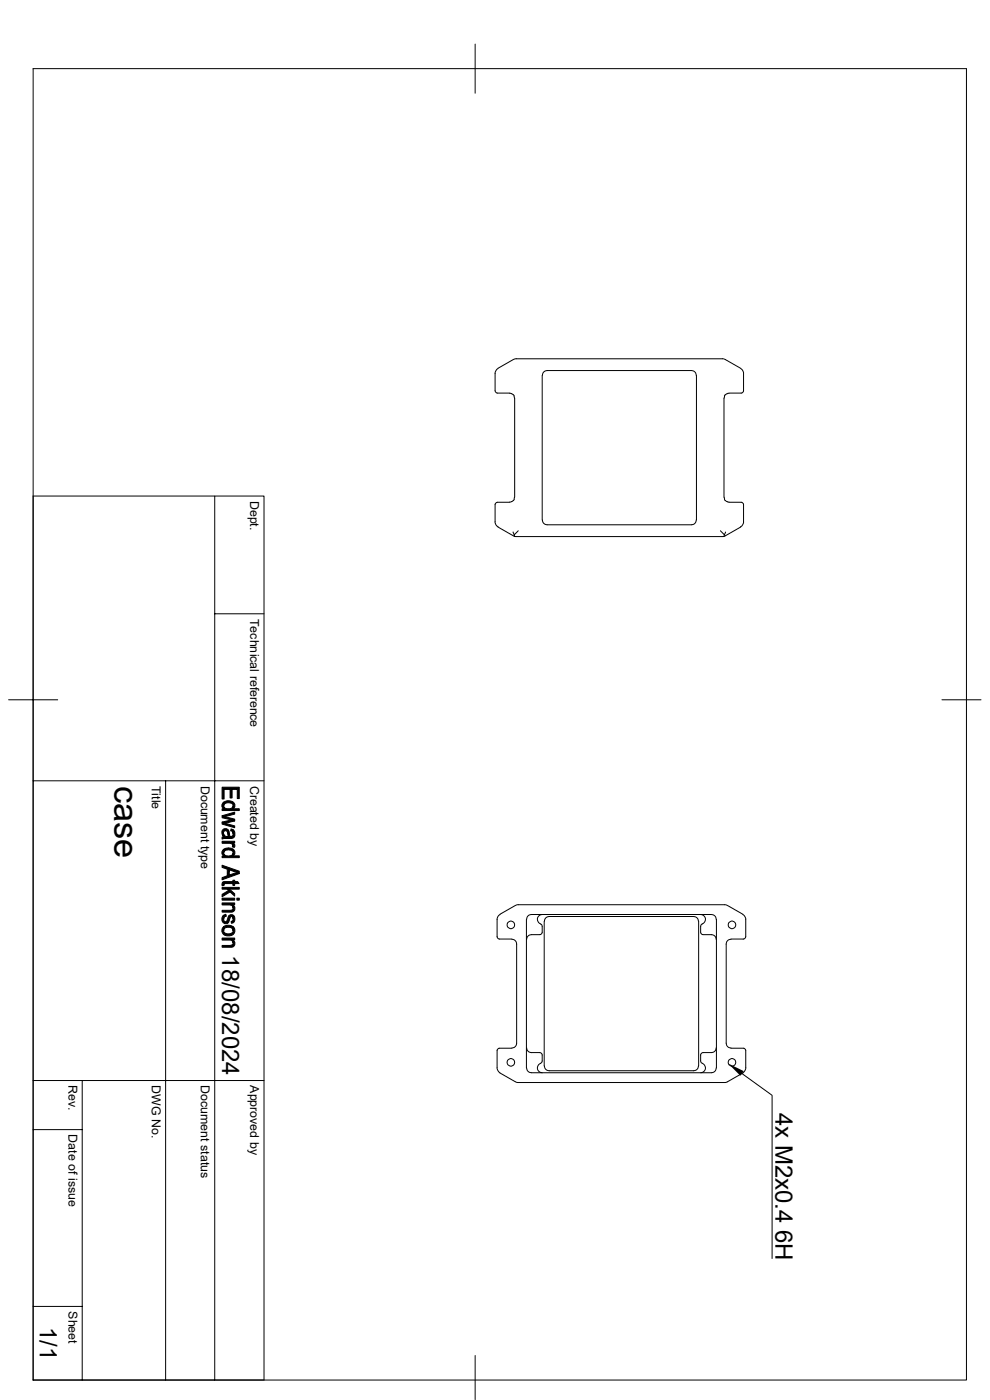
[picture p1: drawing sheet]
<svg xmlns="http://www.w3.org/2000/svg" width="210mm" height="297mm" viewBox="0 0 210 297" stroke-linecap="round" stroke-linejoin="round" font-family="sans-serif">
<g fill="none" stroke="#000" stroke-width=".21">
<path d="M7 14.6h198v278.2h-198zM100.8 9.4v10.4M108.9 76.3l-3.3 1.9-.6 .8 .1 4.1 .4 .3h2.6l.8 .4M108.9 76.3l.4-.2h44.1l3.7 2.1 .6 .8v4.1l-.5 .3h-2.6l-.7 .4M115 79.6v30.7M115.1 79.6l.3-.7 .7-.3h30.6l.7 .3 .3 .7M147.7 79.6v30.7M108.9 83.7l.2 .3M109.1 84v.5M109.2 84.5v21M153.6 84.5v21M153.8 83.7l-.2 .8"/>
<path d="M7 105.2h49v187.6h-49M45.6 105.2v187.6M105.6 111.8l3.6 2M108.1 106.6h-2.6l-.4 .2-.1 4.1 .3 .6 .4 .3M108.8 112.9l.3 .6M108.9 106.2l-.8 .3M109.1 106l-.2 .2M109.1 113.5l.1 .3M109.1 105.5v.4M109.2 113.8h44.4M109.9 112.6l-.8 .9M115.1 110.3l.3 .7 .7 .3h30.6l.7-.3 .3-.7"/>
<path d="M152.8 112.6l.9 .9M153.6 105.5l.1 .4M153.7 106l.1 .2M153.7 113.5l-.1 .3M153.9 106.2l.7 .3M153.9 112.9l-.2 .6M154.6 106.6h2.6l.5 .2v4.1l-.3 .6-.3 .3M157.1 111.8l-3.5 2M45.6 130.2h10.4M1.8 148.5h10.4M199.8 148.5h8.3M7 165.7h49"/>
<path d="M35.1 165.7v127.1M106.1 194l-.4 .3-.2 .6v4l.5 .3h2.6M108.6 199.3l.7 .3 .3 .7v21l-.3 .7-.7 .3M109.3 192.1l-3.3 1.9M109.3 192.1l.5-.2h44.1l3.7 2.1M111.7 195v31.6M111.7 195l.3-.7 .7-.3h38.2l.7 .3 .3 .7M114.7 196l.3 .5v1.5l-.5 .3-2.3 .1-.4 .4-.1 .5M115 194a1.02 1.02 0 0 0-1 .9 1.02 1.02 0 0 0 .7 1.1M115.4 195.5v30.6M115.5 195.5l.3-.8 .7-.3h30.7l.7 .3 .3 .8M148.2 195.5v30.6"/>
<path d="M148.6 194a1.02 1.02 0 0 1 1 .9 1.02 1.02 0 0 1-.6 1.1M149 196l-.4 .5 .1 1.5 .4 .3 2.3 .1 .4 .4 .1 .5M152 195v31.6M155.1 199.3l-.8 .3-.2 .7v21l.2 .7 .8 .3M157.6 194l.3 .3 .3 .6v4l-.5 .3h-2.6M7 239.6h10.4M7 229.2h49M17.4 229.2v63.6M106 227.6l3.3 1.9M108.6 222.4h-2.6l-.5 .3v4l.5 .9M111.7 226.6l.3 .7 .7 .3h38.2l.7-.3 .3-.7M111.7 222.3l.1 .5 .4 .4 2.3 .1 .5 .3v1.5l-.3 .5"/>
<path d="M114.7 225.6a1.02 1.02 0 0 0-.7 1.1 1.02 1.02 0 0 0 1 .9M115.5 226.1l.3 .8 .7 .3h30.7l.7-.3 .3-.8M149 225.6a1.02 1.02 0 0 1 .6 1.1 1.02 1.02 0 0 1-1 .9M151.9 222.3l-.1 .5-.4 .4-2.3 .1-.4 .3-.1 1.5 .4 .5M155.1 222.4h2.6l.5 .3v4l-.6 .9M157.4 227.8l6.4 4.6v34.6M157.6 227.6l-3.7 2.1h-44.1l-.5-.2M7 277.2h10.4M100.8 287.6v9.3"/>
<circle cx="108.4" cy="196.2" r=".79"/>
<circle cx="155.3" cy="196.2" r=".79"/>
<circle cx="108.4" cy="225.4" r=".79"/>
<circle cx="155.3" cy="225.4" r=".79"/>
</g>
<g fill="#000" stroke="#000" stroke-width=".21">
<path d="M47.4 176.7l.1 .8z" fill-rule="evenodd"/>
<path d="M47.3 170.3l.2-.1v1.4a.82 .82 0 0 1-.2-1.3z" fill-rule="evenodd"/>
<path d="M47.2 176.1a.79 .79 0 0 1 1.3 0v1.4l-.1-.2a.92 .92 0 0 0-.6-1.1l-.4 .4v.8a1.14 1.14 0 0 1-.2-1.3z" fill-rule="evenodd"/>
<path d="M49 175.9l.5 .2-.1 .8v-.4l-.5-.2z" fill-rule="evenodd"/>
<path d="M47.1 173.1l2.7 .7v.4l-2.7-.7z" fill-rule="evenodd"/>
<path d="M47.1 178.5h2.7v.4h-.4v.5l-.2-.3-.4-.2h-1.7z" fill-rule="evenodd"/>
<path d="M47.1 173.1l2.7-.8v.4l-2.1 .6z" fill-rule="evenodd"/>
<path d="M47.1 174.4l2-.5 .7 .3-2 .5z" fill-rule="evenodd"/>
<path d="M47.1 174.4l2.7 .8v.4l-2.7-.8z" fill-rule="evenodd"/>
<path d="M47.5 170.1a1.58 1.58 0 0 1 2.3 .7v.4l-.3 .4-.1-.7a1.07 1.07 0 0 0-1.6-.5l-.3 .2v.3z" fill-rule="evenodd"/>
<path d="M47.5 177l.3 .4 .7 .1v-1.4l.2 .8a.42 .42 0 0 0 .4 .6 .42 .42 0 0 0 .3-.6l.1-.8a1.01 1.01 0 0 1 .3 1.1 1.01 1.01 0 0 1-.9 .7l-1.8 .1v-.4l.4-.1z" fill-rule="evenodd"/>
<path d="M49.4 178.9l.4 .4-.1 .5-.4-.1z" fill-rule="evenodd"/>
<path d="M47.1 167h3.7v2.4h-.5v-1.9h-1.1v1.8h-.4v-1.8h-1.3v2h-.4z" fill-rule="evenodd"/>
<path d="M47.5 171.1a1.23 1.23 0 0 0 1.9-.1l.1 .6h1.3v.4h-3.7v-.4h.4z" fill-rule="evenodd"/>
<path d="M47.2 180.4l.3-.2v1.4a.84 .84 0 0 1-.3-1.2z" fill-rule="evenodd"/>
<path d="M47.2 187.2l.3-.1v.7l-.4 .1z" fill-rule="evenodd"/>
<path d="M47.4 194.2l.5-.2 .1 .4-.4 .2-.1 .4z" fill-rule="evenodd"/>
<path d="M47.4 196.6h.1a1.86 1.86 0 0 1 1.9 0v.8a1.11 1.11 0 0 0-1.9-.3v.3z" fill-rule="evenodd"/>
<path d="M49.4 191.9v.7z" fill-rule="evenodd"/>
<path d="M49.4 199.4v.7z" fill-rule="evenodd"/>
<path d="M47.3 194.2l.2 .8a.42 .42 0 0 0 .3 .5 .42 .42 0 0 0 .5-.5 .82 .82 0 0 1 .3-.8 .82 .82 0 0 1 .9 0l-.1 .7a.35 .35 0 0 0-.3-.5 .35 .35 0 0 0-.3 .5 .97 .97 0 0 1-1.1 1.1 1.08 1.08 0 0 1-.4-1.8z" fill-rule="evenodd"/>
<path d="M47.1 191.6h2.7v.3h-.4v.5l-.3-.3-.3-.1h-1.7z" fill-rule="evenodd"/>
<path d="M47.1 199h2.7v.4h-.4v.4l-.5-.4h-1.8z" fill-rule="evenodd"/>
<path d="M47.1 189.7l1.4-.8 .2-.3 1.1 1v.5l-1-.9-1.7 1z" fill-rule="evenodd"/>
<path d="M47.1 190.5h2.7v.5h-2.7z" fill-rule="evenodd"/>
<path d="M47.5 180.1l.2-.1a1.37 1.37 0 0 1 2.1 1.1l-.3 .5-.1-.7a1.07 1.07 0 0 0-1.6-.5l-.3 .2v.4z" fill-rule="evenodd"/>
<path d="M47.1 193.1h2l.3-.4 .1-.7a.85 .85 0 0 1 .3 1.1 .85 .85 0 0 1-1 .4h-1.7z" fill-rule="evenodd"/>
<path d="M49.5 194.2a.96 .96 0 0 1 .3 1 .96 .96 0 0 1-.7 .7l-.1-.4 .4-.3z" fill-rule="evenodd"/>
<path d="M47.4 196.6l.1 .8a1.07 1.07 0 0 0 1 .7 1.07 1.07 0 0 0 .9-.7v-.8a1.16 1.16 0 0 1 .2 1.5 1.16 1.16 0 0 1-1.3 .4 1.14 1.14 0 0 1-1.1-.6 1.14 1.14 0 0 1 .2-1.3z" fill-rule="evenodd"/>
<path d="M47.5 187.1l1.9-.1v-.3h.4v.3h.6l.3 .5h-.9v.3h-.4v-.3h-1.8l-.1 .2z" fill-rule="evenodd"/>
<path d="M47.1 188.3h3.7v.3h-2.1l-.2 .3-.3-.3h-1.1z" fill-rule="evenodd"/>
<path d="M50.2 190.5h.6v.5h-.6z" fill-rule="evenodd"/>
<path d="M47.5 181.1a1.19 1.19 0 0 0 1.9-.1l.1 .6h1.3v.3h-3.7v-.3h.4z" fill-rule="evenodd"/>
<path d="M47.1 183.6l3.7 1.2v.5l-.5-.3-1.7-.5-.4 1.3v-1.4l-1.1-.4z" fill-rule="evenodd"/>
<path d="M48.6 184.5v1.1l1.7-.5 .5 .2-3.7 1.3v-.4l1.1-.4z" fill-rule="evenodd"/>
<path d="M47.1 200.6l2-.1 .3-.3 .1-.8a.85 .85 0 0 1 .3 1.1 .85 .85 0 0 1-1 .5h-1.7z" fill-rule="evenodd"/>
</g>
<path d="M154.4 225.6l3.4 1.6-.7 1z" fill="#000"/>
<text font-size="7.3" x="24.2" y="166.7" transform="rotate(90 24.2 166.7)">case</text>
<g font-size="5.1">
<text x="47.1" y="202.7" transform="rotate(90 47.1 202.7)">18/08/2024</text>
<text x="164.5" y="236.1" transform="rotate(90 164.5 236.1)">4x M2x0.4 6H</text>
<text x="8.4" y="281.4" transform="rotate(90 8.4 281.4)">1/1</text>
</g>
<g font-size="2.6">
<text x="53.1" y="106.3" transform="rotate(90 53.1 106.3)">Dept.</text>
<text x="53.1" y="131.3" transform="rotate(90 53.1 131.3)">Technical reference</text>
<text x="32.2" y="166.7" transform="rotate(90 32.2 166.7)">Title</text>
<text x="42.6" y="166.7" transform="rotate(90 42.6 166.7)">Document type</text>
<text x="53.1" y="166.7" transform="rotate(90 53.1 166.7)">Created by</text>
<text x="14.5" y="230.2" transform="rotate(90 14.5 230.2)">Rev.</text>
<text x="32.2" y="230.2" transform="rotate(90 32.2 230.2)">DWG No.</text>
<text x="42.6" y="230.2" transform="rotate(90 42.6 230.2)">Document status</text>
<text x="53.1" y="230.2" transform="rotate(90 53.1 230.2)">Approved by</text>
<text x="14.5" y="240.7" transform="rotate(90 14.5 240.7)">Date of issue</text>
<text x="14.5" y="278.2" transform="rotate(90 14.5 278.2)">Sheet</text>
</g>
</svg>
